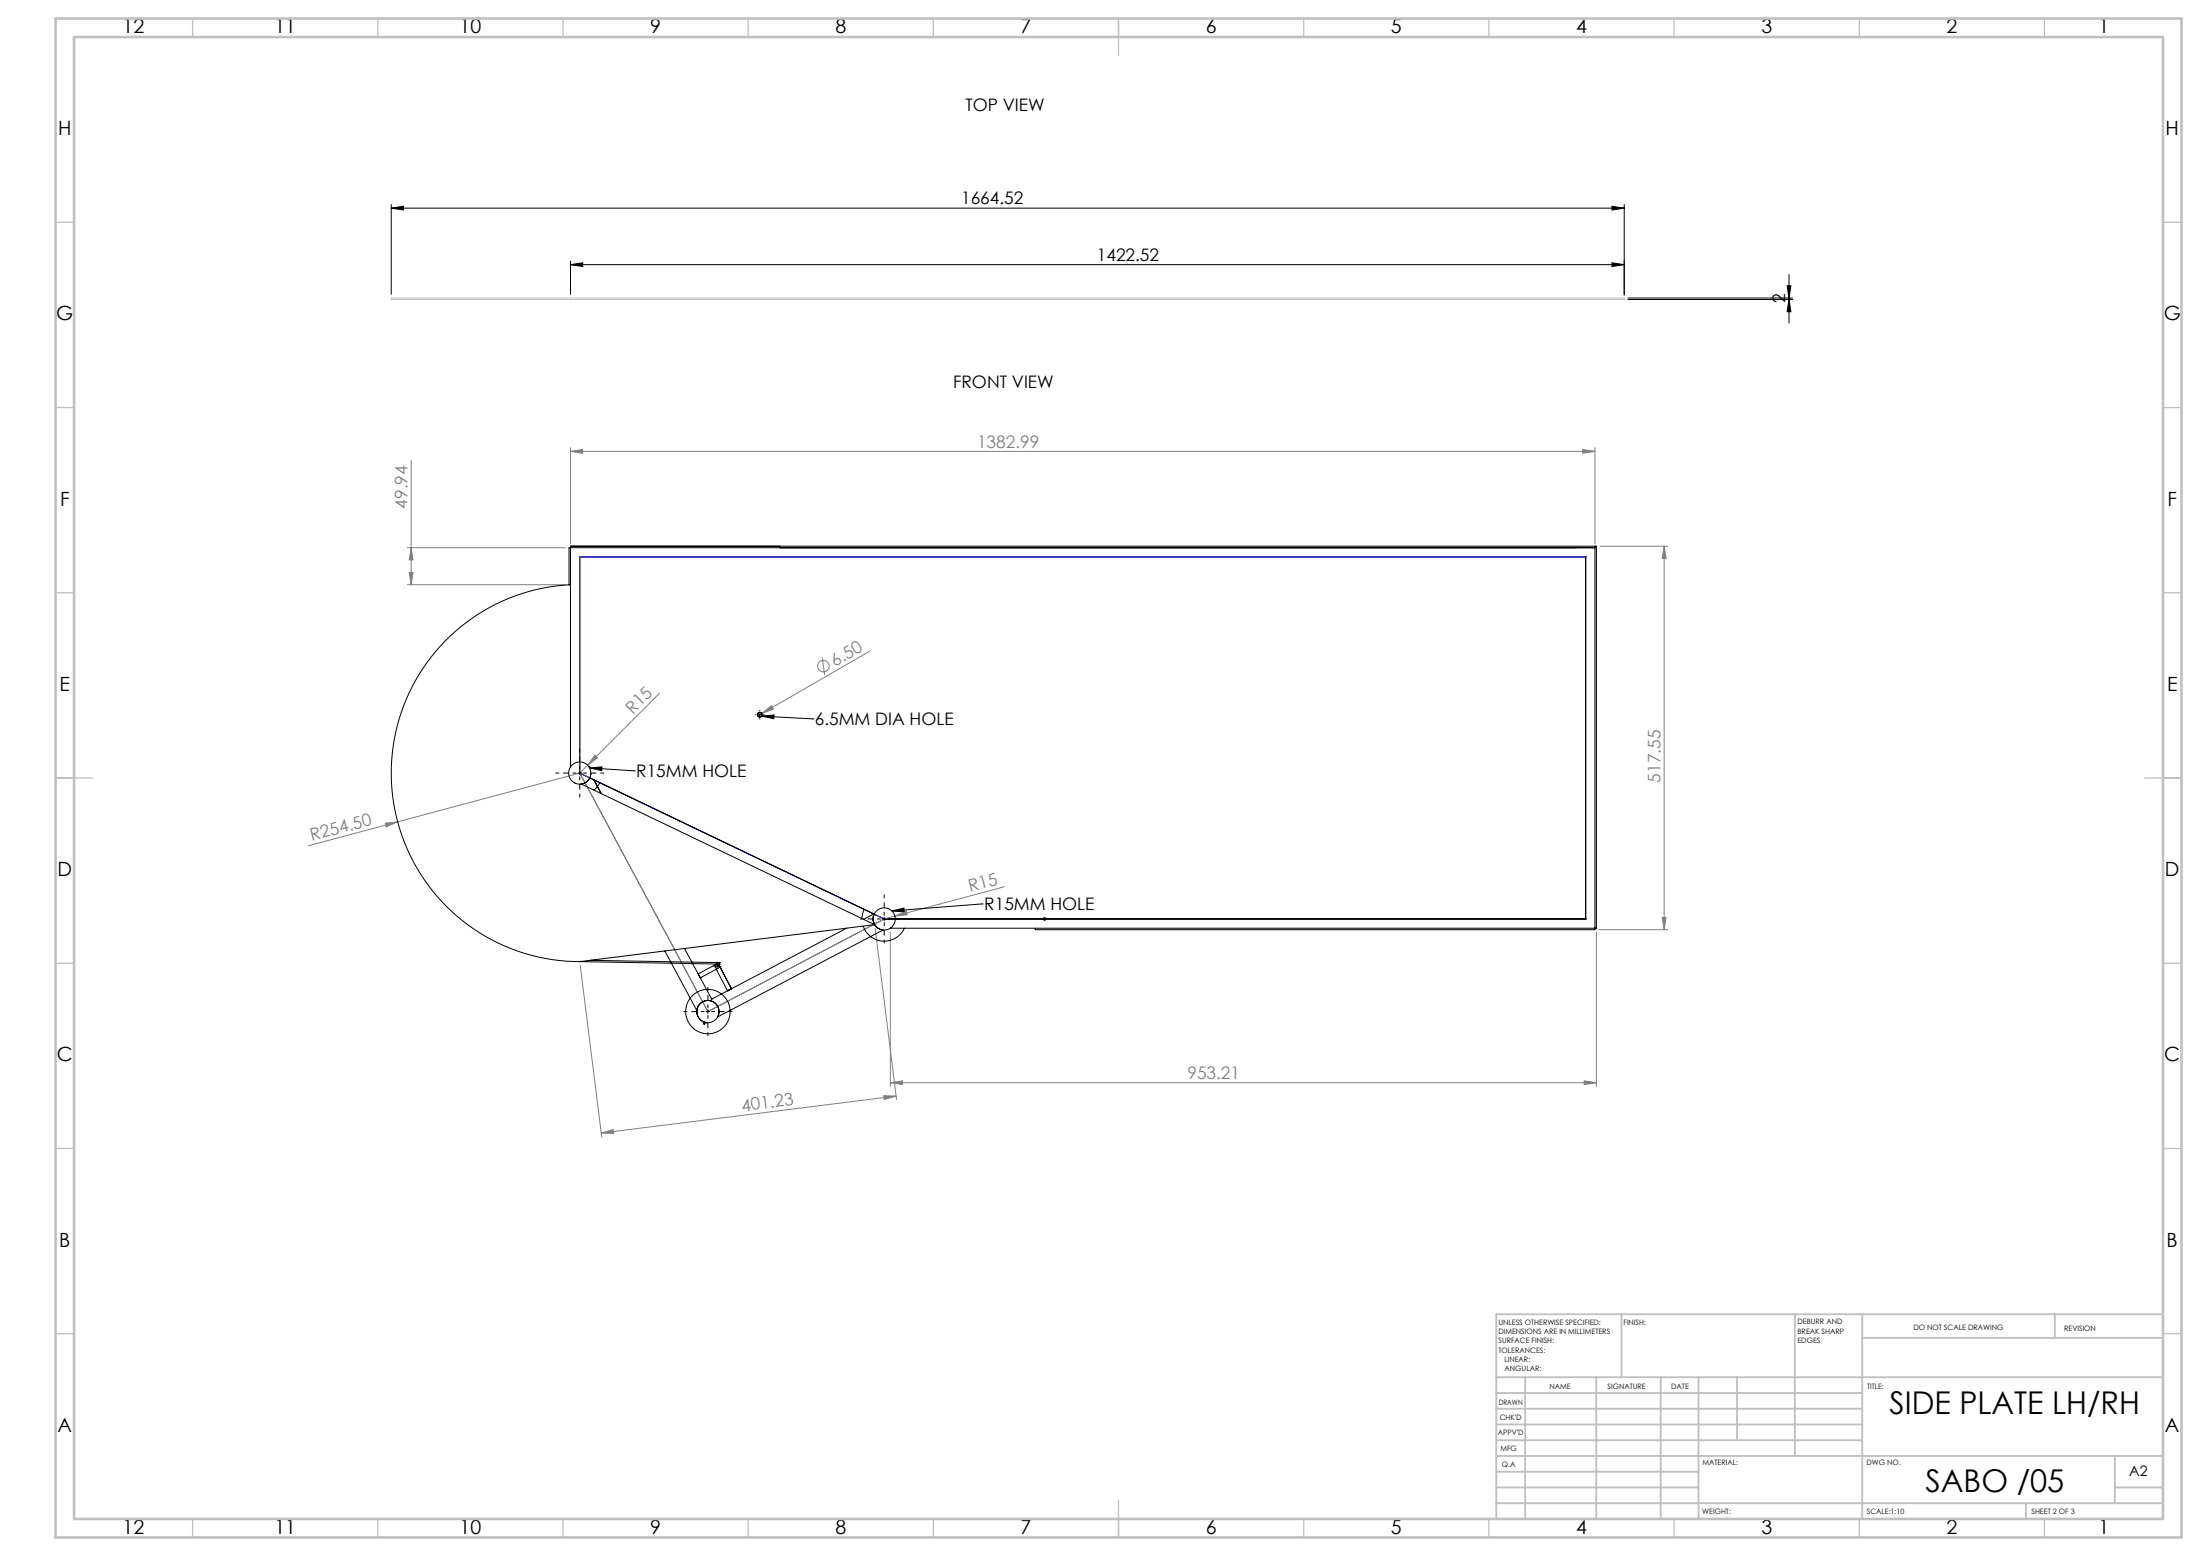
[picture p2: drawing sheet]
<svg xmlns="http://www.w3.org/2000/svg" width="594mm" height="420mm" viewBox="0 0 594 420" stroke-linecap="round" stroke-linejoin="round" font-family="sans-serif">
<g fill="none" stroke="#808080" stroke-width=".27">
<path d="M111 124.3v33.5M154 121.8l3.3-.5v1zM154 120.8v26M427.3 121.3l3.3 .5-3.3 .5zM430.6 120.8v26M430.6 121.8h-276.6M110.5 154.5h1l-.5 3.3zM111 147.8l.5 3.3h-1zM152.6 147.8h-42.6M152.6 157.8h-42.6M432 147.4h18.3M449.3 147.4l.5 3.3h-1z"/>
<path d="M449.3 147.4v103.5M222 177.4l.7 4.8M234.9 175.7l-29.2 16.9M178.1 187.1l-21.6 21.6M205.7 192.6l2.6-2.1 .5 .9zM205.7 192.6l-1.1 .6M156.5 208.7l-73.3 19.6M156.5 208.7l34.6 64.3 47.6-25 32.5-8.6M160.6 203.8l.7 .8-2.6 1.9zM104 222.2l3.4-.4-3.1 1.4zM236.3 250.6l5.8 46.2M240.4 251.5v41.7"/>
<path d="M241.6 247.3l3.1-1.4 .3 1zM431 251.5v41.7M431.6 250.9h18.7M448.8 247.6h1l-.5 3.3zM156.7 260.6l5.8 46.2M238.6 295.8l3.4 .1-3.3 .9zM240.4 292.2l3.3-.5v1.1zM240.4 292.2h190.6M242 295.9l-79.7 9.9M427.7 291.7l3.3 .5-3.3 .6zM162.3 305.8l3.2-.9 .2 1z"/>
<circle cx="222.3" cy="179.8" r="1.56"/>
</g>
<g fill="none" stroke="#000" stroke-width=".27">
<path d="M105.6 56.2l3.3-.5v1zM105.6 55.2v24.2M105.6 56.2h332.9M435.2 55.7l3.3 .5-3.3 .5zM438.5 55.2v24.4M154 71.4l3.3-.5v1zM154 70.4v9M154 71.4h284.5M435.2 70.9l3.3 .5-3.3 .5zM482.5 77.1h1l-.5 3.3zM483 74.1v13.1M439.5 80.4h44.5"/>
<path d="M439.5 80.8h44.5M483 80.8l.5 3.4h-1zM156.5 150.3h.1M156.5 150.3v58.9M428.1 150.3h.1M428.1 150.3v97.7M428.1 150.3h-271.6M204.6 192.9h1M205.1 192.4v1M205.7 193.3l13.8 .7M205.7 193.3l3.3-.3-.1 1zM219.5 194h.1"/>
<path d="M156 208.7h1M156.5 208.7l82.2 39.3M159.2 207.3l3.3-.3v1zM159.2 207.3l12 .8M171.2 208.1h.1M238.7 247.5v1M240.8 245.9l3.3-.8v1zM265.2 244h.1M265.2 244l-24.4 1.9M281.7 247.7l.7 .7M282 247.5v1M282 248h.1"/>
<path d="M282.4 247.7l-.7 .7M428.1 248h.1M428.1 248h-189.9M190.6 273h1M191.1 272.5v1M193.1 260.8h1M193.6 260.3v1"/>
</g>
<path d="M105.6 80.4h332.9v.4h-332.9zM154 80.4v.4" fill="none" stroke="#c0c0c0" stroke-width=".27"/>
<g fill="none" stroke="#c0c0c0" stroke-width=".35">
<path d="M52 5v5M102 5v5M152 5v5M202 5v5M252 5v5M302 5v10M352 5v5M402 5v5M452 5v5M502 5v5M552 5v5M15 60h5"/>
<path d="M584 60h5M15 110h5M584 110h5M15 160h5M584 160h5M15 210h10M579 210h10M15 260h5M584 260h5M15 310h5M584 310h5M15 360h5"/>
<path d="M584 360h5M52 410v5M102 410v5M152 410v5M202 410v5M252 410v5M302 405v10M352 410v5M402 410v5M452 410v5M502 410v5M552 410v5"/>
</g>
<g fill="none" stroke="#c0c0c0" stroke-width=".5">
<path d="M437.8 354.7v17M484.6 354.7v38.3M502.8 354.7v55.3M554.8 354.7v6.4M584 354.7h-180v55.3M404 371.7h180M404 376h98.8M411.8 371.7v38.3M431 371.7v38.3M448.4 371.7v38.3M458.6 371.7v38.3M469 371.7v17"/>
<path d="M502.8 361.1h81.2M404 388.7h98.8M404 384.5h98.8M404 380.2h98.8M404 397.2h54.6M404 393h180M571 393v12.7M404 405.7h180M404 401.5h54.6M547 405.7v4.3M571 401.5h13"/>
</g>
<path d="M15 5h574v410h-574zM20 10h564v400h-564z" fill="none" stroke="#c0c0c0" stroke-width=".7"/>
<path d="M428.1 150.3h-271.6v58.4l82.2 39.3" fill="none" stroke="#00f" stroke-width=".27"/>
<path d="M155.5 208.7h-5.5M156.5 207.7v-5.5M156.5 209.7v5.5M157.5 208.7h5.5M237.7 248h-5.5M238.7 247v-5.5M238.7 249v5.5M239.7 248h5.5M190.1 273h-5.5M191.1 272v-5.5M191.1 274v5.5M192.1 273h5.5" fill="none" stroke="#000" stroke-width=".27" stroke-dasharray="15.2 1.3 1.3 1.3" stroke-dashoffset="14.4"/>
<path d="M204.1 192.9h-.1M205.1 191.9v-.1M205.1 193.9v.2M206.1 192.9h.2M193.6 259.8v-.1M192.6 260.8h-.1M193.6 261.8v.1M194.6 260.8h.1" fill="none" stroke="#000" stroke-width=".27" stroke-dasharray="15.2 1.3 1.3 1.3"/>
<g fill="#000">
<path d="M105.6 56.2l3.3-.5v1zM435.2 55.7l3.3 .5-3.3 .5z"/>
<path d="M435.2 70.9l3.3 .5-3.3 .5zM154 71.4l3.3-.5v1z"/>
<path d="M482.5 77.1h1l-.5 3.3zM483 80.8l.5 3.4h-1z"/>
</g>
<g fill="#808080">
<path d="M104 222.2l3.4-.4-3.1 1.4z"/>
<path d="M241.6 247.3l3.1-1.4 .3 1z"/>
<path d="M205.7 192.6l2.6-2.1 .5 .9z"/>
<path d="M160.6 203.8l.7 .8-2.6 1.9z"/>
<path d="M427.3 121.3l3.3 .5-3.3 .5zM154 121.8l3.3-.5v1z"/>
<path d="M162.3 305.8l3.2-.9 .2 1zM238.6 295.8l3.4 .1-3.3 .9z"/>
<path d="M448.8 247.6h1l-.5 3.3zM449.3 147.4l.5 3.3h-1z"/>
<path d="M111 147.8l.5 3.3h-1zM110.5 154.5h1l-.5 3.3z"/>
<path d="M240.4 292.2l3.3-.5v1.1zM427.7 291.7l3.3 .5-3.3 .6z"/>
</g>
<path d="M205.7 193.3l3.3-.3-.1 1zM159.2 207.3l3.3-.3v1zM240.8 245.9l3.3-.8v1z" fill="#000"/>
<g fill="none" stroke="#000" stroke-width=".27">
<path d="M210.5 147.8v-.4h-56.5v59.6M210.6 147.8v-.4h220.4v103.1h-190.6M430.6 147.8h-277v10h.4a50.9 50.9 0 0 0-48.4 52.1 50.9 50.9 0 0 0 50.9 49.7M430.6 147.4v103.5h-151.1v-.4M205.4 192.3l.2 .1M154 207a3 3 0 0 0 0 3.3 3 3 0 0 0 2.9 1.3M154 207a3 3 0 0 1 4-.9 3 3 0 0 1 1.2 3.9M156.9 211.6l79.3 38M159 207h.1M159.1 207.1h.1M159.2 210a3 3 0 0 1-2.3 1.6M159.2 210l76.8 36.8"/>
<path d="M159.3 209.9l-.9 1.1-.9 .5-.8 .2M159.5 208.9h.1M159.5 208.9v.1M160.4 210.5l2 3.7M161.9 211.3l-.6 1-.9 1M156.5 259.6l37.7 .6M159.3 259.2l35 .6M179.5 256.7l8.7 16.1M184.8 256l7.4 13.7M194.3 259.8l-.1 .4M194.3 259.8h.1M228.6 250.5l-36.4 19.2"/>
<path d="M233.1 250a6 6 0 0 0 5.3 4 6 6 0 0 0 5.8-3.5M233.3 245.5l-.4 1.3-.2 1.1M235.9 246.7l-2.7 1.5M236 246.8a3 3 0 0 1 4.7-1 3 3 0 0 1-.3 4.7M236 246.8a3 3 0 0 0 2.4 4.2l-44.6 23.5a3 3 0 0 0-1.8-4.3M236 246.8l-.3 1.4 .5 1.4M236 246.8a3 3 0 0 0 .8 3.5 3 3 0 0 0 3.6 .2M236.2 249.6l-79.7 10M188.1 272.8v.5M188.2 272.8h.1M188.2 272.8a3 3 0 0 0 1.5 2.9M188.2 272.4v.4"/>
<path d="M188.5 262.9l.6 1zM189.1 263.9h.1M189.1 263.9l4.3-2.3 3 5.8M189.7 275.7l.6 .2M189.7 275.7l.4 .7M190.3 275.9l.5 .1-.7 .4M190.3 275.9l-.2 .5M192 270.2a3 3 0 0 0-3.8 2.6M192.2 269.7l-.2 .5M193.3 260.3l-4.8 2.6M193.3 260.3h.1M193.6 260.9h.1"/>
<path d="M193.6 260.8h-.1M193.6 260.2l.6 .3M193.6 260.2h.1M193.6 261.4h.1M194.2 260.5l3.3 6.4M194.2 260.5h.1M194.2 260.2h.1M196.4 267.4h.1M196.4 267.4l1.1-.5z"/>
<circle cx="205.1" cy="192.9" r=".6"/>
<circle cx="205.1" cy="192.9" r=".65"/>
<circle cx="191.1" cy="273" r="3"/>
<circle cx="191.1" cy="273" r="6"/>
<circle cx="193.6" cy="260.8" r=".6"/>
</g>
<g font-size="8.5">
<text x="510.2" y="381.8">SIDE PLATE LH/RH</text>
<text x="519.9" y="402.7">SABO /05</text>
</g>
<g font-size="5.3">
<text x="33.1" y="9">12</text>
<text x="74.1" y="9">11</text>
<text x="124.1" y="9">10</text>
<text x="175.6" y="9">9</text>
<text x="225.6" y="9">8</text>
<text x="275.6" y="9">7</text>
<text x="325.6" y="9">6</text>
<text x="375.6" y="9">5</text>
<text x="425.6" y="9">4</text>
<text x="475.6" y="9">3</text>
<text x="525.6" y="9">2</text>
<text x="566.6" y="9">1</text>
<text x="15.7" y="36.5">H</text>
<text x="584.7" y="36.5">H</text>
<text x="15.2" y="86.5">G</text>
<text x="584.2" y="86.5">G</text>
<text x="16.2" y="136.5">F</text>
<text x="585.2" y="136.5">F</text>
<text x="16.1" y="186.5">E</text>
<text x="585.1" y="186.5">E</text>
<text x="15.5" y="236.5">D</text>
<text x="584.5" y="236.5">D</text>
<text x="15.4" y="286.5">C</text>
<text x="584.4" y="286.5">C</text>
<text x="16" y="336.5">B</text>
<text x="585" y="336.5">B</text>
<text x="15.5" y="386.5">A</text>
<text x="584.5" y="386.5">A</text>
<text x="33.1" y="414">12</text>
<text x="74.1" y="414">11</text>
<text x="124.1" y="414">10</text>
<text x="175.6" y="414">9</text>
<text x="225.6" y="414">8</text>
<text x="275.6" y="414">7</text>
<text x="325.6" y="414">6</text>
<text x="375.6" y="414">5</text>
<text x="425.6" y="414">4</text>
<text x="475.6" y="414">3</text>
<text x="525.6" y="414">2</text>
<text x="566.6" y="414">1</text>
</g>
<g font-size="4.7">
<text x="260.7" y="30">TOP VIEW</text>
<text x="259.5" y="55.2">1664.52</text>
<text x="296.2" y="70.4">1422.52</text>
<text x="482" y="81.9" transform="rotate(-90 482 81.9)">2</text>
<text x="257.3" y="104.7">FRONT VIEW</text>
<text x="220" y="195.8">6.5MM DIA HOLE</text>
<text x="171.8" y="209.8">R15MM HOLE</text>
<text x="265.8" y="245.7">R15MM HOLE</text>
</g>
<g font-size="4.7" fill="#808080">
<text x="263.8" y="120.8">1382.99</text>
<text x="110" y="137.3" transform="rotate(-90 110 137.3)">49.94</text>
<text x="225.4" y="180" transform="rotate(-30 225.4 180)">6.50</text>
<text x="170.8" y="193" transform="rotate(-45 170.8 193)">R15</text>
<text x="448.3" y="211.2" transform="rotate(-90 448.3 211.2)">517.55</text>
<text x="84.2" y="227" transform="rotate(-15 84.2 227)">R254.50</text>
<text x="262" y="240.8" transform="rotate(-15 262 240.8)">R15</text>
<text x="320.6" y="291.2">953.21</text>
<text x="200.4" y="300" transform="rotate(-7 200.4 300)">401.23</text>
</g>
<text font-size="3.9" x="574.9" y="398.5">A2</text>
<g font-size="2">
<text x="404.6" y="357.6">UNLESS OTHERWISE SPECIFIED:</text>
<text x="438.4" y="357.6">FINISH:</text>
<text x="485.3" y="357.5">DEBURR AND</text>
<text x="485.3" y="360">BREAK SHARP</text>
<text x="516.6" y="359">DO NOT SCALE DRAWING</text>
<text x="557.3" y="359.2">REVISION</text>
<text x="404.6" y="360.1">DIMENSIONS ARE IN MILLIMETERS</text>
<text x="404.6" y="362.6">SURFACE FINISH:</text>
<text x="404.6" y="365.1">TOLERANCES:</text>
<text x="485.3" y="362.5">EDGES</text>
<text x="406.2" y="367.6">LINEAR:</text>
<text x="406.2" y="370.1">ANGULAR:</text>
<text x="418.3" y="375">NAME</text>
<text x="434" y="374.9">SIGNATURE</text>
<text x="451.2" y="374.9">DATE</text>
<text x="504.1" y="374.9">TITLE:</text>
<text x="404.6" y="379.1">DRAWN</text>
<text x="404.9" y="383.3">CHK'D</text>
<text x="404.4" y="387.4">APPV'D</text>
<text x="405.1" y="391.8">MFG</text>
<text x="405.5" y="396">Q.A</text>
<text x="459.6" y="395.5">MATERIAL:</text>
<text x="504" y="395.5">DWG NO.</text>
<text x="459.6" y="408.5">WEIGHT:</text>
<text x="504.1" y="408.6">SCALE:1:10</text>
<text x="548.5" y="408.6">SHEET 2 OF 3</text>
</g>
</svg>
